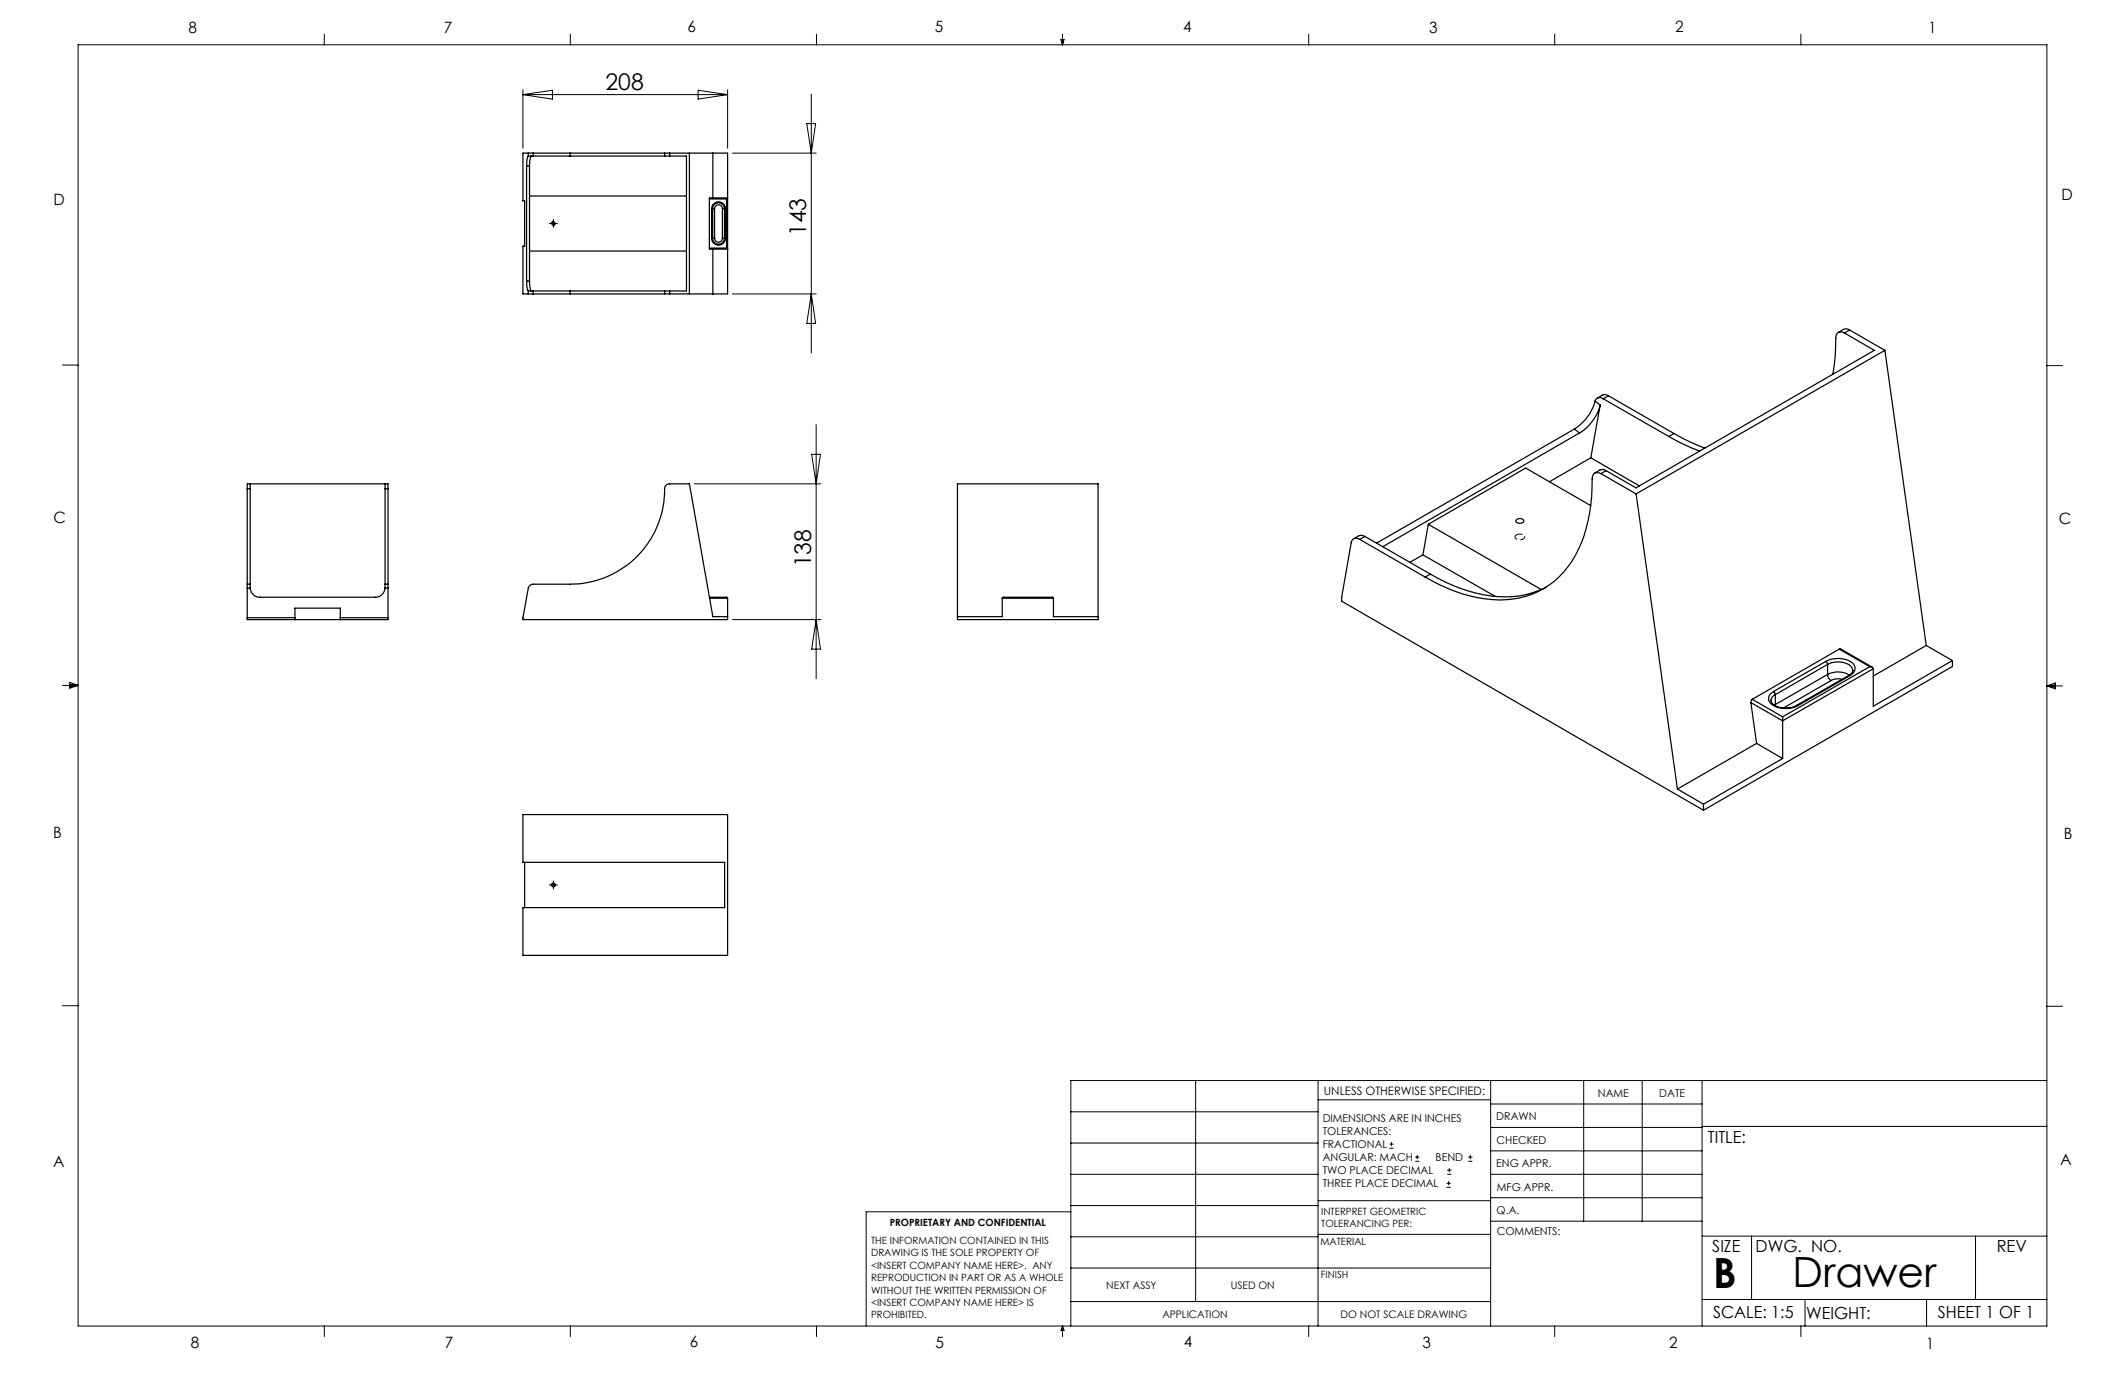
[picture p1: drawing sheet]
<svg xmlns="http://www.w3.org/2000/svg" width="432mm" height="279mm" viewBox="0 0 432 279" stroke-linecap="round" stroke-linejoin="round" font-family="sans-serif">
<g fill="none" stroke="#000" stroke-width=".2">
<path d="M15.9 9.1h400v260.4h-400zM65.9 6.9v2.2M106.3 18.2v11.9M106.3 19.2h41.5M106.3 19.2l6-.9v1.8zM115.9 6.9v2.2M141.9 18.3l5.9 .9-5.9 .9zM147.8 18.2v11.9M164.9 19.1v52.6M165.9 6.9v2.2M215.6 8h.6l-.3 1.1zM215.7 8l.2 1.1"/>
<path d="M215.9 6.9v2.2M216 8l-.1 1.1M265.9 6.9v2.2M315.9 6.9v2.2M365.9 6.9v2.2M148.8 31.1h17M163.9 25.1h1.8l-.8 6zM111.9 45.4h1M112.4 44.9v1M148.8 59.7h17M164.9 59.7l.8 6h-1.8zM12.7 74.2h3.2"/>
<path d="M415.9 74.3h3.2M141.1 98.3h25.7M164.9 92.3h1.8l-.9 6zM165.8 86.3v51.6M12.7 139.3h3.2M14.2 139.1l1.7 .2M14.2 138.7l1.7 .6-1.7 .5zM15.9 139.3l-1.7 .3M148.8 125.9h18M165.8 125.9l.9 6h-1.8zM415.9 139.4h3.2M415.9 139.4l1.8-.6v1.2z"/>
<path d="M415.9 139.4l1.8 .3M417.7 139.2l-1.8 .2M111.9 179.8h1M112 180a.4 .4 0 0 1 .4-.6 .4 .4 0 0 1 .4 .5 .4 .4 0 0 1-.5 .3M112.4 179.4v.9M12.7 204.4h3.2M243 219.6v44.9M267.8 219.6v49.9M302.9 219.6v49.9M321.8 219.6v28.5M333.7 219.6v28.5M345.9 219.6v49.9"/>
<path d="M415.9 204.5h3.2M415.9 219.6h-198.3v49.9M217.6 238.6h50.2M217.6 232.3h50.2M217.6 225.9h50.2M267.8 223.5h35.1M282.3 233.3h.9M282.3 232.5h.9M282.8 232.1v.8M287.6 236h.8M287.6 235.1h.8M288 234.7v.8"/>
<path d="M294.1 238.6h.8M294.1 237.8h.8M294.5 237.4v.8M298.3 236h.9M298.3 235.1h.9M298.8 234.7v.8M302.9 238.6h43M302.9 233.9h43M302.9 229.1h43M302.9 224.3h43M345.9 228.9h70M217.6 257.7h85.3"/>
<path d="M217.6 251.3h50.2M217.6 245h50.2M217.6 246.2h-41.6v23.3M267.8 250.8h35.1M267.8 244h35.1M293.9 241.3h.9M293.9 240.5h.9M294.4 240v.8M302.9 248.1h43M302.9 243.4h43M345.9 251.2h70M355.9 251.2v12.9"/>
<path d="M401.4 251.2v12.9M65.9 269.5v2.1M115.9 269.5v2.1M165.9 269.5v2.1M215.9 269.5v2.1M215.9 269.5l.3 .8h-.6zM217.6 264.5h85.3M265.9 269.5v2.1M315.9 269.5v2.1M345.9 264.1h70M365.9 269.5v2.1M366.8 264.1v5.4"/>
<path d="M391.5 264.1v5.4"/>
</g>
<path d="M112.3 45.8a.4 .4 0 0 0 .5-.4 .4 .4 0 0 0-.4-.4 .4 .4 0 0 0-.3 .5" fill="none" stroke="#000" stroke-width=".2" stroke-dasharray="1.3 .6" stroke-dashoffset=".5" stroke-linecap="butt"/>
<path d="M308.1 108.7a.51 .51 0 0 0-.2 .6 .51 .51 0 0 0 .6 .3 .84 .84 0 0 0 1.3-.7l-.7-.4-1 .2" fill="none" stroke="#000" stroke-width=".2" stroke-dasharray="1.3 .6" stroke-linecap="butt"/>
<path d="M111.9 45.4h-.3M112.4 44.9v-.3M112.4 45.9v.3M112.9 45.4h.4M111.9 179.8h-.3M112.4 179.3v-.3M112.9 179.8h.4M112.4 180.3v.3" fill="none" stroke="#000" stroke-width=".2" stroke-dasharray="15.2 1.3 1.3 1.3"/>
<g fill="none" stroke="#000" stroke-width=".25">
<path d="M107 33.7h.6M107 33.7v23.4M107.4 31.1h.9M107.4 31.7h.9M107.4 31.7l-.3 .4-.1 1.6M107.4 31.1h-1.1v9.7h.3v9.2h-.3v9.7h1.1M107.4 31.1v.6M107.6 33.7v23.4M107.6 39.8h31.9M107.9 31.7l-.2 .5-.1 1.5M108.3 31.1h7.6M108.3 31.7h7.6"/>
<path d="M108.3 31.1v.6M115.9 31.1h19.1M115.9 31.7h19.1M115.9 31.1v.6M135 31.1h1.1M135 31.7h1.1M135 31.1v.6M136.1 31.1h11.7v28.6h-11.7M136.1 31.1v.6M136.1 31.7h3.4v27.4h-3.4M140.1 31.1v28.6M144.9 31.1v9.1"/>
<path d="M107 57.1l.1 1.6 .3 .4M107 57.1h.6M107.4 59.7h.9M107.4 59.1h.9M107.4 59.1v.6M107.6 57.1l.1 1.5 .2 .5M107.6 51h31.9M108.3 59.7h7.6M108.3 59.1h7.6M108.3 59.1v.6M115.9 59.7h19.1M115.9 59.1h19.1"/>
<path d="M115.9 59.1v.6M135 59.1h1.1M135 59.7h1.1M135 59.1v.6M136.1 59.1v.6M144.1 50.4l.1 .2h3.6l-.2-.2M144.1 40.4l.1-.2h3.6l-.2 .2M144.1 40.4v10M144.1 40.4h3.5M144.1 50.4h3.5M144.6 48.4a1.39 1.39 0 0 0 1.4 1.4 1.39 1.39 0 0 0 1.4-1.4M144.6 42.4a1.39 1.39 0 0 1 1.4-1.4 1.39 1.39 0 0 1 1.4 1.4"/>
<path d="M144.6 42.4h.2M144.6 48.4h.2M144.6 42.4v6M144.8 42.4a1.2 1.2 0 0 1 1.2-1.2 1.2 1.2 0 0 1 1.2 1.2M144.8 48.4a1.2 1.2 0 0 0 1.2 1.2 1.2 1.2 0 0 0 1.2-1.2M144.8 42.4h.4M144.8 48.4h.4M144.8 42.4v6M144.9 50.6v9.1M145.2 42.4a.79 .79 0 0 1 .8-.8 .79 .79 0 0 1 .8 .8M145.2 48.4a.79 .79 0 0 0 .8 .8 .79 .79 0 0 0 .8-.8M145.2 42.4v6"/>
<path d="M146.8 42.4h.4M146.8 48.4h.4M146.8 42.4v6M147.2 42.4h.2M147.2 48.4h.2M147.2 42.4v6M147.4 42.4v6M147.6 40.4v10M374.8 67.7a1.09 1.09 0 0 0-1.3-.1 1.09 1.09 0 0 0-.5 1.1 36.1 36.1 0 0 1-.6 7.3M374.8 67.7l6.1 3.5-48.5 27.9-6-3.5M375.8 67.1a1.21 1.21 0 0 0-1.2-.2l-1 .7M375.8 67.1l-1 .6"/>
<path d="M375.8 67.1l7.2 4.1M383 71.2l-50.5 29.2M383 71.2l8.4 60M50.2 99.3v19.4M50.2 99.3v-1h28.6v1M50.2 99.3h.6M50.8 99.3v19.4M50.8 98.3v1M78.2 99.3v19.4M78.2 98.3v1M78.2 99.3h.6M78.8 99.3v19.4"/>
<path d="M194.6 98.3h28.5v27.6h-28.5zM319.9 87.2l1.1 .8M319.9 87.2l-40.1 23.1M321 88l-40 23.1M323.3 93l9.8 5.7M323.3 93l-8.4 4.9M324.1 81.5a9.5 9.5 0 0 1-4.2 5.7M324.1 81.5l1.1 .8M325.2 82.3a9.5 9.5 0 0 1-4.2 5.7M325.2 82.3l-1.9 10.7M325.3 96.2a1.08 1.08 0 0 0-1.3-.1 1.08 1.08 0 0 0-.5 1.2 31.2 31.2 0 0 1-4.1 16.8 17.2 17.2 0 0 1-17.5 7.6 32.8 32.8 0 0 1-12.3-4.4M325.3 96.2l7.2 4.2"/>
<path d="M325.8 81a1.01 1.01 0 0 0-1.7 .5M325.8 81l13.3 7.7M326.4 95.6a1.21 1.21 0 0 0-1.3-.1l-1 .6M326.4 95.6l-1.1 .6M326.8 80.4a1.18 1.18 0 0 0-1.2-.1l-1 .6M326.8 80.4l-1 .6M326.8 80.4l13.3 7.7M339.1 88.7a37.8 37.8 0 0 0 6.3 3M340.1 88.1a37.8 37.8 0 0 0 6.3 3M340.1 88.1l-1 .6M50.2 118.7v.8M50.2 119.5v6.4h28.6v-6.4"/>
<path d="M50.2 118.7h.6M50.2 119.5h.6M50.8 119.5a1.99 1.99 0 0 0 2 1.9h23.4a1.93 1.93 0 0 0 2-1.9M50.8 118.7v.8M78.2 119.5h.6M78.2 118.7v.8M78.2 118.7h.6M78.8 118.7v.8M276.3 109.6a1.04 1.04 0 0 0-1.1-.2 1.04 1.04 0 0 0-.6 .9l-2 11.1v.8l73.5 42.4M276.3 109.6l13.3 7.7M277.4 109l-1.1-.2-1.2 .7M277.4 109l-1.1 .6"/>
<path d="M277.4 109l13.3 7.7M289.1 112.7l-2.6 1.6M289.1 112.7l14.7 8.5M290.2 106.5l-1.1 6.2M290.2 106.5l23 13.3M290.7 116.7a28.7 28.7 0 0 0 17.9 4.4 18.5 18.5 0 0 0 5.5-1.8M290.7 116.7l-1.1 .6M308.1 105.7a.93 .93 0 0 1 1.5 .2 .93 .93 0 0 1-1.6-.1zM323.2 102.7l-13.2-7.6-19.8 11.4M332.5 100.4l8.4 59.9M50.2 125.5h9.7M59.9 125.9v-2.3h9.2v2.3"/>
<path d="M69.1 125.5h9.7M144.1 121.4h3.6l.1 .2M144.2 121.6h3.6M147.8 121.6v4.3h-41.5l1.1-6.4a.97 .97 0 0 1 .9-.8h7.6a19.3 19.3 0 0 0 19.2-19.8l.2-.3 .6-.3h4.2l4.8 27h2.9M203.7 121.6l.1-.2h10.1l.2 .2M203.7 121.6v3.7h-9.1M203.7 121.6h10.4M214.1 121.6v3.7h9M371 134.4a5.1 5.1 0 0 1 5.7 .6 1.5 1.5 0 0 1-.7 2.3M371 134.4l.3 .3 .1 .3M371 134.4l-10.6 6.1M371.4 137.1a1.38 1.38 0 0 0 .7 1.2"/>
<path d="M371.4 135a4.4 4.4 0 0 1 4.7 .4l.4 .8M371.4 137.1a4.5 4.5 0 0 1 4.4 .1M371.4 135l-10.6 6.1M371.4 135v2.1M371.4 137.1l-10.6 6.1M372.1 138.3l-9.7 5.6M373.7 131.9h.3l6.4 3.7M373.7 131.9l-17.6 10.2M373.7 131.9l6.2 3.6M374.3 138l-1.1-.1-1.1 .4M375.7 137.2l.3 .1M375.7 137.2l-10.6 6.1"/>
<path d="M376 137.3l-10.7 6.1M376.5 136.2l-.2 .5-.6 .5M376.5 136.2v.1M379.9 135.5a.59 .59 0 0 1 .7 .4M379.9 135.5l-17.7 10.2M380.6 135.9l-18.4 10.6M391.4 131.2l-10.8 6.2M391.4 131.2l5.3 3M396.7 134.2l-16.1 9.3v-7.6M396.7 134.2v1.2l-50.6 29.2M355.8 142.8l1.1 8.3M355.8 142.8l6.4 3.7"/>
<path d="M356.1 142.1l-.3 .3v.4M356.1 142.1l6.1 3.6M356.9 151.1l-16 9.2M356.9 151.1l5.3 3M360.4 140.5a1.51 1.51 0 0 0-1 1.4 1.51 1.51 0 0 0 1 1.5 5.3 5.3 0 0 0 4.9 0M360.4 140.5l.4 .6M360.8 141.1a1.17 1.17 0 0 0-.9 1.2 1.17 1.17 0 0 0 .8 1.1 5.1 5.1 0 0 0 4.4-.1M360.8 143.2v.2M360.8 141.1v2.1M360.8 143.2l-.3 .1M362.2 145.7v.8M362.2 154.1l-16.1 9.3"/>
<path d="M362.2 146.5v7.6M365.1 143.3l.2 .1M106.3 165.5h41.5v28.6h-41.5v-9.7h40.9v-9.2h-40.9zM106.6 175.2v9.2M340.9 160.3l5.2 3.1M346.1 163.4v1.2"/>
<circle cx="112.4" cy="45.4" r=".33"/>
<circle cx="112.4" cy="179.8" r=".33"/>
</g>
<g font-size="8.5">
<text x="348.1" y="261.8">B</text>
<text x="364.2" y="261.6">Drawer</text>
</g>
<g font-size="4.7">
<text x="123.1" y="18.2">208</text>
<text x="163.8" y="48" transform="rotate(-90 163.8 48)">143</text>
<text x="164.8" y="115.3" transform="rotate(-90 164.8 115.3)">138</text>
</g>
<g font-size="3.4">
<text x="347.1" y="232.3">TITLE:</text>
<text x="347.9" y="254.3">SIZE</text>
<text x="356.7" y="254.4">DWG. NO.</text>
<text x="405.7" y="254.5">REV</text>
<text x="348.1" y="267.9">SCALE: 1:5</text>
<text x="367" y="268">WEIGHT:</text>
<text x="393.8" y="267.9">SHEET 1 OF 1</text>
</g>
<g font-size="3.2">
<text x="38.3" y="6.7">8</text>
<text x="90.2" y="6.7">7</text>
<text x="139.7" y="6.5">6</text>
<text x="190" y="6.5">5</text>
<text x="240.4" y="6.5">4</text>
<text x="290.4" y="6.7">3</text>
<text x="340.4" y="6.5">2</text>
<text x="391.9" y="6.7">1</text>
<text x="10.9" y="41.6">D</text>
<text x="418.9" y="40.7">D</text>
<text x="10.9" y="106.3">C</text>
<text x="418.4" y="106.4">C</text>
<text x="10.8" y="170.2">B</text>
<text x="419.4" y="170.6">B</text>
<text x="10.8" y="237.2">A</text>
<text x="418.6" y="236.8">A</text>
<text x="38.8" y="273.8">8</text>
<text x="90.4" y="273.8">7</text>
<text x="140.2" y="273.8">6</text>
<text x="190.1" y="273.9">5</text>
<text x="240.5" y="273.8">4</text>
<text x="289" y="273.9">3</text>
<text x="339.1" y="273.8">2</text>
<text x="391.4" y="274.1">1</text>
</g>
<text font-size="2.4" x="269" y="222.4">UNLESS OTHERWISE SPECIFIED:</text>
<g font-size="2.2">
<text x="268.8" y="228">DIMENSIONS ARE IN INCHES</text>
<text x="304.1" y="227.7">DRAWN</text>
<text x="324.7" y="222.9">NAME</text>
<text x="337.2" y="222.9">DATE</text>
<text x="268.8" y="230.6">TOLERANCES:</text>
<text x="268.8" y="233.3">FRACTIONAL</text>
<text x="304.1" y="232.6">CHECKED</text>
<text x="268.8" y="236">ANGULAR: MACH</text>
<text x="268.8" y="238.6">TWO PLACE DECIMAL</text>
<text x="291.7" y="236">BEND</text>
<text x="304" y="237.2">ENG APPR.</text>
<text x="268.8" y="241.3">THREE PLACE DECIMAL</text>
<text x="304.2" y="241.9">MFG APPR.</text>
<text x="304.1" y="246.7">Q.A.</text>
<text x="304.1" y="250.9">COMMENTS:</text>
</g>
<g font-size="2.1">
<text x="224.8" y="262">NEXT ASSY</text>
<text x="250.1" y="261.9">USED ON</text>
<text x="236.2" y="267.8">APPLICATION</text>
<text x="272.4" y="267.8">DO NOT SCALE DRAWING</text>
</g>
<g font-size="2">
<text x="180.8" y="249.2">PROPRIETARY AND CONFIDENTIAL</text>
<text x="268.5" y="246.8">INTERPRET GEOMETRIC</text>
<text x="268.5" y="249.4">TOLERANCING PER:</text>
<text x="177" y="252.8">THE INFORMATION CONTAINED IN THIS</text>
<text x="177" y="255.3">DRAWING IS THE SOLE PROPERTY OF</text>
<text x="177" y="257.8">&lt;INSERT COMPANY NAME HERE&gt;. ANY</text>
<text x="268.3" y="252.9">MATERIAL</text>
<text x="177" y="260.3">REPRODUCTION IN PART OR AS A WHOLE</text>
<text x="177" y="262.9">WITHOUT THE WRITTEN PERMISSION OF</text>
<text x="268.4" y="259.7">FINISH</text>
<text x="177" y="265.4">&lt;INSERT COMPANY NAME HERE&gt; IS</text>
<text x="177" y="267.9">PROHIBITED.</text>
</g>
</svg>
